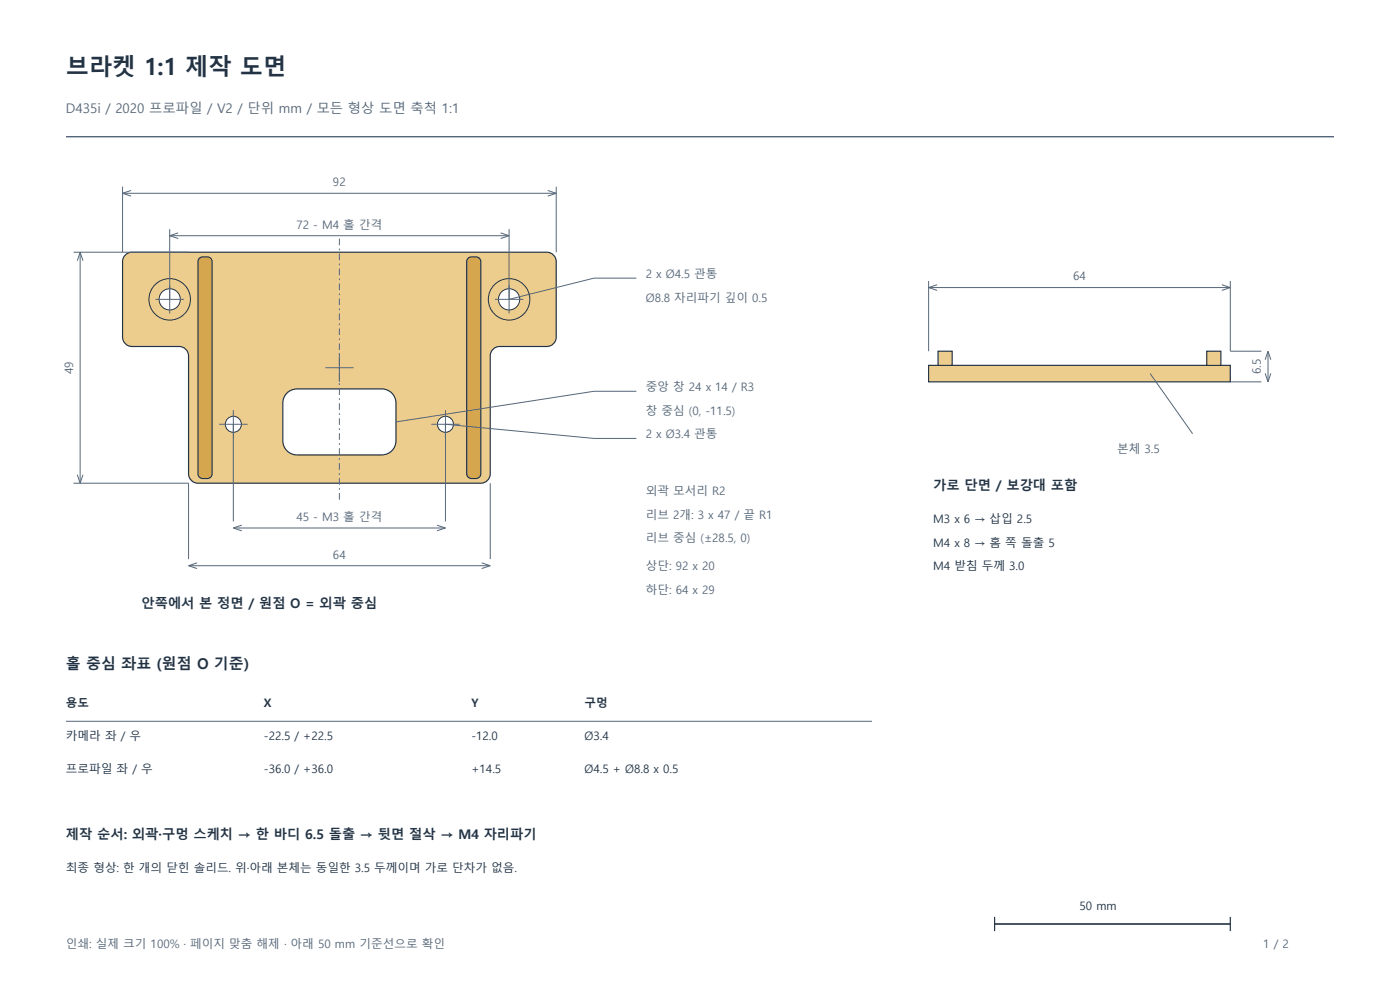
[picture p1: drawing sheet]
<svg xmlns="http://www.w3.org/2000/svg" width="297mm" height="210mm" viewBox="0 0 297 210" stroke-linecap="round" stroke-linejoin="round" font-family="sans-serif">
<path d="M14 29h269" fill="none" stroke="#55677a" stroke-width=".3"/>
<path d="M211 196h50" fill="none" stroke="#233344" stroke-width=".35"/>
<path d="M211 194.5v3M261 194.5v3" fill="none" stroke="#233344" stroke-width=".25"/>
<path d="M26.6 54.1l.9-.5 .5-.1h88a2 2 0 0 1 2 2v16a2 2 0 0 1-2 2h-10a2 2 0 0 0-2 2v25a2 2 0 0 1-2 2h-60a2 2 0 0 1-2-2v-25a2 2 0 0 0-2-2h-10a2 2 0 0 1-2-2v-16l.1-.5z" fill-rule="evenodd" fill="#edcd8e" stroke="#233344" stroke-width=".25"/>
<path d="M60.7 83.6a2.99 2.99 0 0 1 2.3-1.1h18a3 3 0 0 1 3 3v8a3 3 0 0 1-3 3h-18a3 3 0 0 1-3-3v-8l.1-.7z" fill-rule="evenodd" fill="#fff" stroke="#233344" stroke-width=".25"/>
<g fill="#d5a64d" stroke="#233344" stroke-width=".25">
<path d="M42.3 54.8a1.93 1.93 0 0 1 2.6 .3l.1 45.4a1 1 0 0 1-1 1h-1a1 1 0 0 1-1-1v-45z" fill-rule="evenodd"/>
<path d="M99.3 54.8a1.93 1.93 0 0 1 2.6 .3l.1 45.4a1 1 0 0 1-1 1h-1a1 1 0 0 1-1-1v-45z" fill-rule="evenodd"/>
</g>
<circle cx="49.5" cy="90" r="1.7" fill="#fff" stroke="#233344" stroke-width=".21"/>
<path d="M46.5 90h6M49.5 87v6" fill="none" stroke="#55677a" stroke-width=".21"/>
<circle cx="94.5" cy="90" r="1.7" fill="#fff" stroke="#233344" stroke-width=".21"/>
<path d="M91.5 90h6M94.5 87v6" fill="none" stroke="#55677a" stroke-width=".21"/>
<circle cx="36" cy="63.5" r="2.25" fill="#fff" stroke="#233344" stroke-width=".21"/>
<path d="M33 63.5h6M36 60.5v6" fill="none" stroke="#55677a" stroke-width=".21"/>
<circle cx="36" cy="63.5" r="4.4" fill="none" stroke="#233344" stroke-width=".21"/>
<circle cx="108" cy="63.5" r="2.25" fill="#fff" stroke="#233344" stroke-width=".21"/>
<g fill="none" stroke="#55677a" stroke-width=".21">
<path d="M26 39.6v13.9M118 39.6v13.9M15.6 53.5h24.4M17 53.5v49M17 53.5l.6 1.8M17 53.5l-.6 1.8M26 41h92M26 41l1.8 .6M27.8 40.4l-1.8 .6M36 48.6v14.9M36 50h72M36 50l1.8 .6"/>
<path d="M37.8 49.4l-1.8 .6M106.2 49.4l1.8 .6M108 48.6v17.9M108 50l-1.8 .6M116.2 40.4l1.8 .6M118 41l-1.8 .6M135 59h-9l-18 4.5M69 78h6M72 75v6M105 63.5h6M49.5 90v20.6M135 93h-9l-31.5-3v20.6"/>
<path d="M135 83h-9l-42 6.5M15.6 102.5h24.4v16.1M16.4 100.7l.6 1.8M17.6 100.7l-.6 1.8M40 120h64M40 120l1.8 .6M41.8 119.4l-1.8 .6M49.5 112h45M49.5 112l1.8 .6M51.3 111.4l-1.8 .6M92.7 111.4l1.8 .6M94.5 112l-1.8 .6"/>
<path d="M102.2 119.4l1.8 .6M104 102.5v16.1M104 120l-1.8 .6"/>
</g>
<circle cx="108" cy="63.5" r="4.4" fill="none" stroke="#233344" stroke-width=".21"/>
<path d="M72 106v-56" fill="none" stroke="#55677a" stroke-width=".21" stroke-dasharray="1.4 .7 .4 .7" stroke-linecap="butt"/>
<g fill="#edcd8e" stroke="#233344" stroke-width=".25">
<path d="M197 77.5h64v3.5h-64z" fill-rule="evenodd"/>
<path d="M199 74.5h3v3h-3z" fill-rule="evenodd"/>
<path d="M256 74.5h3v3h-3z" fill-rule="evenodd"/>
</g>
<g fill="none" stroke="#55677a" stroke-width=".21">
<path d="M197 59.6v14.9M261 59.6v14.9h6.6M197 61h64M197 61l1.8 .6M198.8 60.4l-1.8 .6M244 79.2l9 12.8M259.2 60.4l1.8 .6M261 61l-1.8 .6M268.4 79.2l.6 1.8M269 74.5v6.5M269 74.5l.6 1.8M269 74.5l-.6 1.8"/>
<path d="M269.6 79.2l-.6 1.8M261 81h6.6M14 153h171"/>
</g>
<text font-size="4.9" fill="#233344" x="14" y="16">브라켓 1:1 제작 도면</text>
<text font-size="3.2" fill="#233344" x="14" y="142">홀 중심 좌표 (원점 O 기준)</text>
<text font-size="2.8" fill="#55677a" x="14" y="24">D435i / 2020 프로파일 / V2 / 단위 mm / 모든 형상 도면 축척 1:1</text>
<g font-size="2.8" fill="#233344">
<text x="198" y="104">가로 단면 / 보강대 포함</text>
<text x="30" y="129">안쪽에서 본 정면 / 원점 O = 외곽 중심</text>
<text x="14" y="178">제작 순서: 외곽·구멍 스케치 → 한 바디 6.5 돌출 → 뒷면 절삭 → M4 자리파기</text>
</g>
<g font-size="2.5" fill="#55677a">
<text x="70.6" y="39.5">92</text>
<text x="62.9" y="48.5">72 - M4 홀 간격</text>
<text x="137" y="59">2 x Ø4.5 관통</text>
<text x="227.6" y="59.5">64</text>
<text x="137" y="64">Ø8.8 자리파기 깊이 0.5</text>
<text x="15.5" y="79.4" transform="rotate(-90 15.5 79.4)">49</text>
<text x="137" y="83">중앙 창 24 x 14 / R3</text>
<text x="267.5" y="79.4" transform="rotate(-90 267.5 79.4)">6.5</text>
<text x="137" y="88">창 중심 (0, -11.5)</text>
<text x="137" y="93">2 x Ø3.4 관통</text>
<text x="237" y="96">본체 3.5</text>
<text x="137" y="105">외곽 모서리 R2</text>
<text x="62.9" y="110.5">45 - M3 홀 간격</text>
<text x="137" y="110">리브 2개: 3 x 47 / 끝 R1</text>
<text x="70.6" y="118.5">64</text>
<text x="137" y="115">리브 중심 (±28.5, 0)</text>
<text x="137" y="121">상단: 92 x 20</text>
<text x="137" y="126">하단: 64 x 29</text>
<text x="14" y="201">인쇄: 실제 크기 100% · 페이지 맞춤 해제 · 아래 50 mm 기준선으로 확인</text>
<text x="268" y="201">1 / 2</text>
</g>
<g font-size="2.5" fill="#233344">
<text x="198" y="111">M3 x 6 → 삽입 2.5</text>
<text x="198" y="116">M4 x 8 → 홈 쪽 돌출 5</text>
<text x="198" y="121">M4 받침 두께 3.0</text>
<text x="14" y="150">용도</text>
<text x="56" y="150">X</text>
<text x="100" y="150">Y</text>
<text x="124" y="150">구멍</text>
<text x="14" y="157">카메라 좌 / 우</text>
<text x="56" y="157">-22.5 / +22.5</text>
<text x="100" y="157">-12.0</text>
<text x="124" y="157">Ø3.4</text>
<text x="14" y="164">프로파일 좌 / 우</text>
<text x="56" y="164">-36.0 / +36.0</text>
<text x="100" y="164">+14.5</text>
<text x="124" y="164">Ø4.5 + Ø8.8 x 0.5</text>
<text x="14" y="185">최종 형상: 한 개의 닫힌 솔리드. 위·아래 본체는 동일한 3.5 두께이며 가로 단차가 없음.</text>
<text x="229" y="193">50 mm</text>
</g>
</svg>
